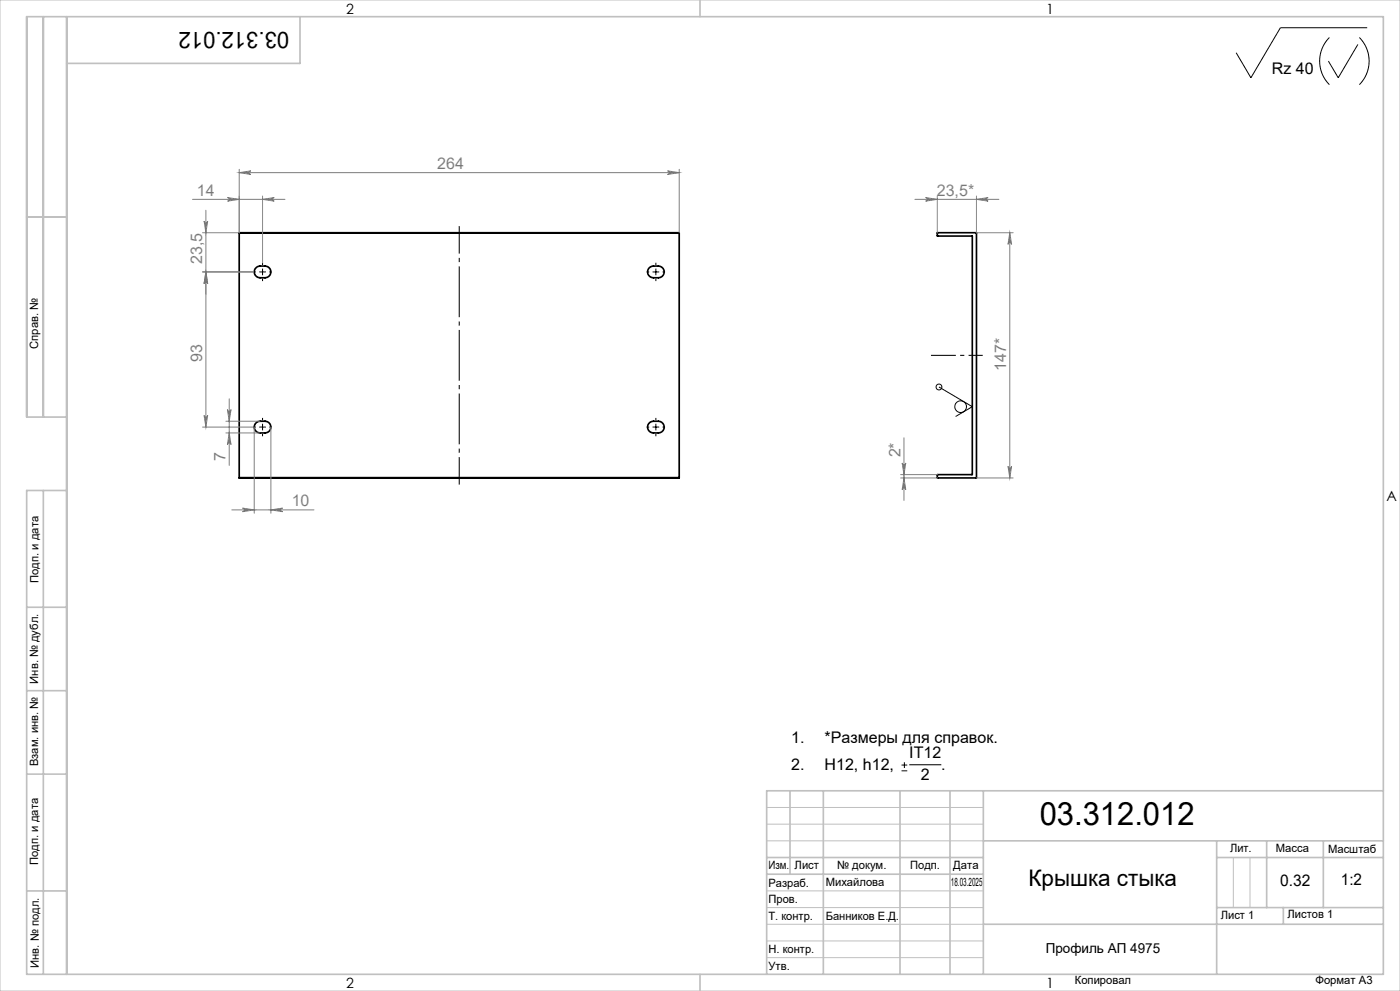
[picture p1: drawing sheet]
<svg xmlns="http://www.w3.org/2000/svg" width="420mm" height="297mm" viewBox="0 0 420 297" stroke-linecap="round" stroke-linejoin="round" font-family="sans-serif">
<path d="M71.8 69.8h132M71.8 69.8v73.3M203.8 69.8v73.3M281.2 69.8h11.7v73.4h-11.7l.1-1 10.4-.1v-71.3l-10.4-.1zM76.6 80.5a3.3 3.3 0 0 1 4.3 0 1.75 1.75 0 0 1-1.4 2.7 2.72 2.72 0 0 1-2.9-.7 1.75 1.75 0 0 1 0-2zM194.6 80.5a3.3 3.3 0 0 1 4.3 0 1.75 1.75 0 0 1-1.4 2.7 2.72 2.72 0 0 1-2.9-.7 1.75 1.75 0 0 1 0-2zM76.6 127a3.3 3.3 0 0 1 4.3 0 1.75 1.75 0 0 1-1.4 2.7 2.72 2.72 0 0 1-2.9-.7 1.75 1.75 0 0 1 0-2zM194.6 127a3.3 3.3 0 0 1 4.3 0 1.75 1.75 0 0 1-1.4 2.7 2.72 2.72 0 0 1-2.9-.7 1.75 1.75 0 0 1 0-2zM71.8 143.1h132" fill="none" stroke="#000" stroke-width=".5"/>
<g fill="none" stroke="#000" stroke-width=".3">
<path d="M398.8 11.2a10 10 0 0 0 0 14.2M407.4 13.3l-5.9 10-3-5M407.8 11.2a10 10 0 0 1 0 14.2M410.2 8.3h-26.1l-8.8 15-4.4-7.5M78.8 78.7v.8M196.8 78.7v.8M76 81.5h.8M77.8 81.5h2M78.8 83.5v.7M78.8 80.5v2M80.8 81.5h.7M194 81.5h.8"/>
<path d="M195.8 81.5h2M196.8 83.5v.7M196.8 80.5v2M198.8 81.5h.7M281.7 116l10 5.9-5 2.9M76 128h.8M77.8 128h2M78.8 125.2v.8M78.8 130v.7M78.8 127v2M80.8 128h.7M194 128h.8"/>
<path d="M195.8 128h2M196.8 125.2v.8M196.8 130v.7M196.8 127v2M198.8 128h.7M270.5 231h1.7M270.5 229.3h1.7M271.3 228.4v1.8M272.8 229.2h9.6"/>
<circle cx="281.7" cy="116" r=".88"/>
<circle cx="288.2" cy="121.9" r="1.75"/>
</g>
<g fill="none" stroke="#808080" stroke-width=".3">
<path d="M57.8 59.7h27.7M68.3 59.2l3.5 .5-3.5 .6a.54 .54 0 0 0 .5-.6 .54 .54 0 0 0-.5-.5zM71.8 50.7v19h-11M71.8 51.7h132M71.8 51.7l3.5-.5a.54 .54 0 0 0-.5 .5 .54 .54 0 0 0 .5 .6zM78.8 58.7v20M78.8 59.7l3.5-.5a.54 .54 0 0 0-.5 .5 .54 .54 0 0 0 .5 .6zM200.3 51.2l3.5 .5-3.5 .6a.54 .54 0 0 0 .5-.6 .54 .54 0 0 0-.5-.5zM203.8 50.7v19M274.5 59.7h25.2M277.7 59.2l3.5 .5-3.5 .6a.54 .54 0 0 0 .5-.6 .54 .54 0 0 0-.5-.5zM281.2 58.7v11.1"/>
<path d="M292.9 59.7l3.5-.5a.54 .54 0 0 0-.5 .5 .54 .54 0 0 0 .5 .6zM292.9 58.7v11.1M61.2 66.2a.54 .54 0 0 0 .6 .6 .54 .54 0 0 0 .5-.6l-.5 3.5zM61.8 63v65M292.8 69.7h11.1M302.9 69.7v73.5M302.9 69.7l.6 3.5a.54 .54 0 0 0-.6-.5 .54 .54 0 0 0-.5 .5zM60.8 81.5h15.2M61.8 81.5l.5 3.5a.54 .54 0 0 0-.5-.5 .54 .54 0 0 0-.6 .5zM68.8 119.5v20M60.8 128h15.2M61.2 124.5a.54 .54 0 0 0 .6 .5 .54 .54 0 0 0 .5-.5l-.5 3.5z"/>
<path d="M67.8 126.2h10.2M67.8 129.7h10.2M68.2 122.7a.54 .54 0 0 0 .6 .6 .54 .54 0 0 0 .5-.6l-.5 3.5zM68.8 129.7l.5 3.5a.54 .54 0 0 0-.5-.5 .54 .54 0 0 0-.6 .5zM76.3 128v25.8M81.3 128v25.8M270.7 138.7a.54 .54 0 0 0 .5 .6 .54 .54 0 0 0 .5-.6l-.5 3.5zM271.2 131.2v18.8M302.4 139.7a.54 .54 0 0 0 .5 .6 .54 .54 0 0 0 .6-.6l-.6 3.5zM69.5 152.8h24.7M72.8 152.3l3.5 .5-3.5 .6a.54 .54 0 0 0 .5-.6 .54 .54 0 0 0-.5-.5zM81.3 152.8l3.5-.5a.54 .54 0 0 0-.5 .5 .54 .54 0 0 0 .5 .6z"/>
<path d="M270.2 143.2h11.1M270.2 142.2h11.1M271.2 143.2l.5 3.5a.54 .54 0 0 0-.5-.5 .54 .54 0 0 0-.5 .5zM292.8 143.2h11.1"/>
</g>
<path d="M279.3 106.5h15.5" fill="none" stroke="#000" stroke-width=".3" stroke-dasharray="15.2 1.3 1.3 1.3" stroke-dashoffset="7.8" stroke-linecap="butt"/>
<path d="M137.8 145.2v-77.5" fill="none" stroke="#000" stroke-width=".3" stroke-dasharray="15.2 1.3 1.3 1.3" stroke-dashoffset="7" stroke-linecap="butt"/>
<path d="M0 0h420v297h-420zM230 242h65M230 247h65M230 252h65M370 257v15M375 257v15M230 267h65M230 272h65M230 277h65M230 282h65M230 287h65" fill="none" stroke="#c0c0c0" stroke-width=".3"/>
<g fill="none" stroke="#c0c0c0" stroke-width=".5">
<path d="M13 5v120M20 5v287M90 5v14h-70M210 0v5M8 65h12M20 125h-12v-120h407v287h-407v-145h12M13 147v145M8 182h12M8 207h12M8 232h12M237 237v25M247 237v55"/>
<path d="M270 237v55M285 237v55M295 237v55M415 237h-185v55M230 257h65M295 252h120M365 252v40M365 257h50M380 252v20M397 252v20M8 267h12M230 262h65"/>
<path d="M295 277h120M365 272h50M385 272v5M210 292v5"/>
</g>
<g fill="#808080">
<path d="M78.8 59.7l3.5-.5a.54 .54 0 0 0-.5 .5 .54 .54 0 0 0 .5 .6zM68.3 59.2l3.5 .5-3.5 .6a.54 .54 0 0 0 .5-.6 .54 .54 0 0 0-.5-.5z"/>
<path d="M61.8 81.5l.5 3.5a.54 .54 0 0 0-.5-.5 .54 .54 0 0 0-.6 .5zM61.2 66.2a.54 .54 0 0 0 .6 .6 .54 .54 0 0 0 .5-.6l-.5 3.5z"/>
<path d="M61.8 81.5l.5 3.5a.54 .54 0 0 0-.5-.5 .54 .54 0 0 0-.6 .5zM61.2 124.5a.54 .54 0 0 0 .6 .5 .54 .54 0 0 0 .5-.5l-.5 3.5zM68.2 122.7a.54 .54 0 0 0 .6 .6 .54 .54 0 0 0 .5-.6l-.5 3.5zM68.8 129.7l.5 3.5a.54 .54 0 0 0-.5-.5 .54 .54 0 0 0-.6 .5z"/>
<path d="M71.8 51.7l3.5-.5a.54 .54 0 0 0-.5 .5 .54 .54 0 0 0 .5 .6zM200.3 51.2l3.5 .5-3.5 .6a.54 .54 0 0 0 .5-.6 .54 .54 0 0 0-.5-.5zM72.8 152.3l3.5 .5-3.5 .6a.54 .54 0 0 0 .5-.6 .54 .54 0 0 0-.5-.5zM81.3 152.8l3.5-.5a.54 .54 0 0 0-.5 .5 .54 .54 0 0 0 .5 .6z"/>
<path d="M277.7 59.2l3.5 .5-3.5 .6a.54 .54 0 0 0 .5-.6 .54 .54 0 0 0-.5-.5zM292.9 59.7l3.5-.5a.54 .54 0 0 0-.5 .5 .54 .54 0 0 0 .5 .6z"/>
<path d="M302.9 69.7l.6 3.5a.54 .54 0 0 0-.6-.5 .54 .54 0 0 0-.5 .5zM302.4 139.7a.54 .54 0 0 0 .5 .6 .54 .54 0 0 0 .6-.6l-.6 3.5zM270.7 138.7a.54 .54 0 0 0 .5 .6 .54 .54 0 0 0 .5-.6l-.5 3.5zM271.2 143.2l.5 3.5a.54 .54 0 0 0-.5-.5 .54 .54 0 0 0-.5 .5z"/>
</g>
<text font-size="9.6" x="311.9" y="247.3">03.312.012</text>
<g font-size="6.9">
<text x="86.8" y="9.5" transform="rotate(-180 86.8 9.5)">03.312.012</text>
<text x="308.5" y="265.6">Крышка стыка</text>
</g>
<g font-size="4.8">
<text x="381.6" y="22.2">Rz 40</text>
<text x="237.4" y="222.6">1.</text>
<text x="247.4" y="222.6">*Размеры для справок.</text>
<text x="272.8" y="227.1">IT12</text>
<text x="237.4" y="230.9">2.</text>
<text x="247.4" y="230.9">H12, h12,</text>
<text x="276.2" y="233.7">2</text>
<text x="282.4" y="230.9">.</text>
<text x="384" y="265.6">0.32</text>
<text x="402.3" y="265.3">1:2</text>
</g>
<g font-size="4.8" fill="#808080">
<text x="131.2" y="50.7">264</text>
<text x="59.1" y="58.7">14</text>
<text x="281" y="58.7">23,5*</text>
<text x="60.7" y="79.2" transform="rotate(-90 60.7 79.2)">23,5</text>
<text x="60.7" y="108.6" transform="rotate(-90 60.7 108.6)">93</text>
<text x="301.9" y="111.2" transform="rotate(-90 301.9 111.2)">147*</text>
<text x="270.1" y="137.1" transform="rotate(-90 270.1 137.1)">2*</text>
<text x="67.7" y="138.2" transform="rotate(-90 67.7 138.2)">7</text>
<text x="87.5" y="151.7">10</text>
</g>
<g font-size="4.2">
<text x="103.8" y="4.2">2</text>
<text x="313.8" y="4.2">1</text>
<text x="415.9" y="150.2">A</text>
<text x="103.8" y="296.2">2</text>
<text x="313.8" y="296.2">1</text>
</g>
<text font-size="4.1" x="313.7" y="285.6">Профиль АП 4975</text>
<g font-size="3.4">
<text x="11.5" y="104.5" transform="rotate(-90 11.5 104.5)">Справ. №</text>
<text x="11.6" y="174.7" transform="rotate(-90 11.6 174.7)">Подп. и дата</text>
<text x="11.4" y="204.9" transform="rotate(-90 11.4 204.9)">Инв. № дубл.</text>
<text x="11.4" y="229.6" transform="rotate(-90 11.4 229.6)">Взам. инв. №</text>
<text x="369" y="255.5">Лит.</text>
<text x="382.8" y="255.5">Масса</text>
<text x="398.4" y="255.6">Масштаб</text>
<text x="11.4" y="259.2" transform="rotate(-90 11.4 259.2)">Подп. и дата</text>
<text x="230.5" y="260.5">Изм.</text>
<text x="238.4" y="260.4">Лист</text>
<text x="251.1" y="260.4">№ докум.</text>
<text x="273" y="260.4">Подп.</text>
<text x="286" y="260.4">Дата</text>
<text x="230.5" y="265.7">Разраб.</text>
<text x="247.7" y="265.6">Михайлова</text>
<text x="285.3" y="265.6">18.03.2025</text>
<text x="230.5" y="275.7">Т. контр.</text>
<text x="230.6" y="270.7">Пров.</text>
<text x="247.7" y="275.6">Банников Е.Д.</text>
<text x="366.2" y="275.3">Лист 1</text>
<text x="386.3" y="275.2">Листов 1</text>
<text x="230.6" y="285.7">Н. контр.</text>
<text x="11.6" y="290" transform="rotate(-90 11.6 290)">Инв. № подл.</text>
<text x="230.6" y="290.7">Утв.</text>
<text x="322.5" y="295">Копировал</text>
<text x="394.6" y="295">Формат А3</text>
</g>
</svg>
